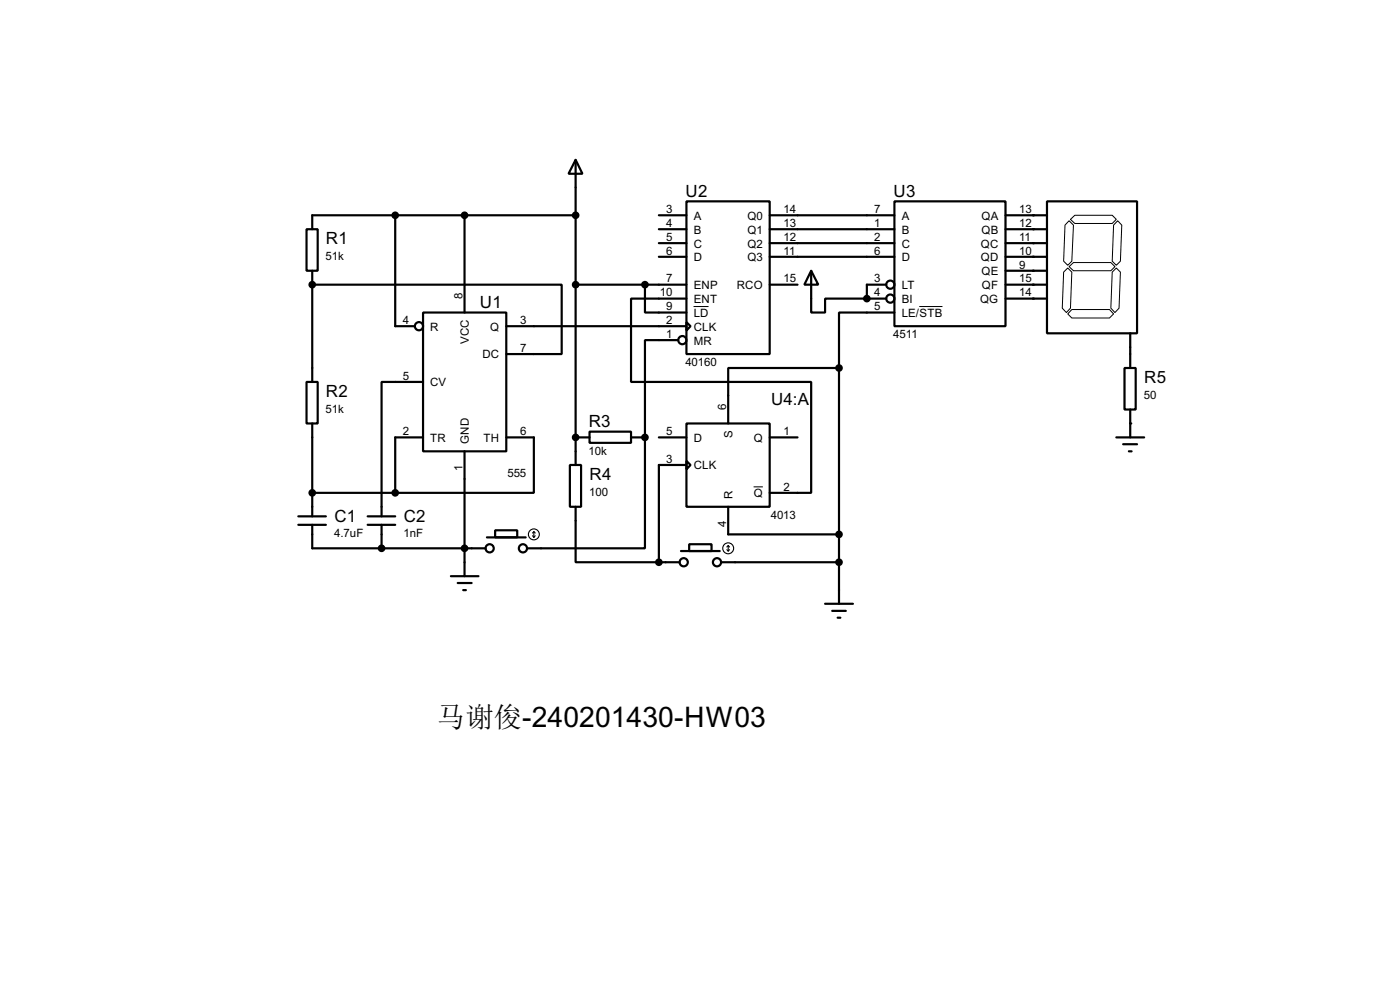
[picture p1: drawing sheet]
<svg xmlns="http://www.w3.org/2000/svg" width="256mm" height="180mm" viewBox="0 0 256 180" stroke-linecap="round" stroke-linejoin="round" font-family="sans-serif">
<g fill="none" stroke="#000" stroke-width=".4">
<path d="M72.4 39.4v20.3h3.6M85.1 39.4v17.8M105.5 29.3l1.2 2.5h-2.5zM105.5 39.4h-48.3v2.6M105.5 29.3v55.8M120.7 39.4h5.1M125.8 36.9h15.2v27.9h-15.2zM141 39.4h22.9M163.9 36.9h20.3v22.8h-20.3zM184.2 39.4h7.6M191.8 36.9h16.5v24.1h-16.5zM56.2 42h2v7.6h-2z"/>
<path d="M57.2 52.1h45.7v12.7h-10.1M57.2 49.6v20.3M77.5 57.2h15.3v25.4h-15.3zM92.8 59.7h33M105.5 52.1h20.3M118.2 52.1v5.1h7.6M120.7 42h5.1M120.7 44.5h5.1M120.7 47h5.1M125.8 59l.7 .7-.7 .8zM125.8 54.7h-10.2v15.2h33v20.3h-7.6M141 42h22.9"/>
<path d="M141 44.5h22.9M141 47h22.9M141 52.1h5.1M148.6 49.6l1.3 2.5h-2.5zM148.6 49.6v7.6h2.6v-2.5h7.6M158.8 54.7h3.6M162.4 52.1h-3.6v2.6M163.9 57.2h-10.2v10.2M184.2 42h7.6M184.2 44.5h7.6M184.2 47h7.6M184.2 52.1h7.6"/>
<path d="M184.2 54.7h7.6M184.2 49.6h7.6M56.2 69.9h2v7.6h-2zM57.2 77.5v17M77.5 69.9h-7.6v24.6M108 79h7.6v2.1h-7.6zM124.3 62.3h-6.1v17.8M125.8 77.5h15.2v15.3h-15.2zM153.7 67.4h-20.3v10.1M153.7 67.4v43.1M206 67.4h2.1v7.6h-2.1zM207.1 61v6.4"/>
<path d="M207.1 75v5.1M54.7 94.5h5M54.7 96.1h5M57.2 96.1v4.3h31.8M57.2 90.2h15.2M67.4 94.5h5M67.4 96.1h5M69.9 96.1v4.3M77.5 80.1h-5.1v10.1M85.1 82.6v22.9M89.2 98.4h7.1M90.7 97.1h4.1v1.3h-4.1z"/>
<path d="M92.8 80.1h5v10.1h-25.4M104.4 85.1h2.1v7.7h-2.1zM105.5 92.8v10.1h15.2M105.5 80.1h2.5M115.6 80.1h2.6M118.2 80.1v20.3h-21.6M120.7 80.1h5.1M125.8 84.4l.7 .7-.7 .8zM125.8 85.1h-5.1v17.8M126.3 99.6h4.1v1.3h-4.1zM133.4 92.8v5h20.3M141 80.1h5.1"/>
<path d="M204.5 80.1h5.1M205.8 81.3h2.5M206.8 82.6h.5M82.6 105.5h5.1M83.9 106.7h2.5M84.9 108h.5M120.7 102.9h3.8M124.8 100.9h7.1M132.1 102.9h21.6M151.2 110.5h5.1M152.5 111.8h2.5M153.5 113.1h.5"/>
<circle cx="76.7" cy="59.7" r=".75"/>
<circle cx="163.1" cy="52.1" r=".75"/>
<circle cx="163.1" cy="54.7" r=".75"/>
<circle cx="125" cy="62.3" r=".75"/>
<circle cx="89.7" cy="100.4" r=".75"/>
<circle cx="95.8" cy="100.4" r=".75"/>
<circle cx="125.2" cy="102.9" r=".75"/>
<circle cx="131.3" cy="102.9" r=".75"/>
</g>
<g fill="#000">
<circle cx="189.3" cy="39.4" r=".2"/>
<circle cx="57.2" cy="52.1" r=".2"/>
<circle cx="158.8" cy="54.7" r=".2"/>
<circle cx="189.3" cy="42" r=".2"/>
<circle cx="189.3" cy="54.7" r=".2"/>
<circle cx="189.3" cy="52.1" r=".2"/>
<circle cx="189.3" cy="44.5" r=".2"/>
<circle cx="189.3" cy="47" r=".2"/>
<circle cx="189.3" cy="49.6" r=".2"/>
<circle cx="207.1" cy="77.5" r=".2"/>
<circle cx="57.2" cy="90.2" r=".2"/>
<circle cx="105.5" cy="80.1" r=".2"/>
<circle cx="118.2" cy="80.1" r=".2"/>
<circle cx="69.9" cy="100.4" r=".2"/>
</g>
<g fill="#000" stroke="#000" stroke-width=".4">
<circle cx="72.4" cy="39.4" r=".5"/>
<circle cx="85.1" cy="39.4" r=".5"/>
<circle cx="105.4" cy="39.4" r=".5"/>
<circle cx="57.2" cy="52.1" r=".5"/>
<circle cx="105.4" cy="52.1" r=".5"/>
<circle cx="118.1" cy="52.1" r=".5"/>
<circle cx="158.8" cy="54.7" r=".5"/>
<circle cx="153.7" cy="67.4" r=".5"/>
<circle cx="57.2" cy="90.2" r=".5"/>
<circle cx="72.4" cy="90.2" r=".5"/>
<circle cx="105.4" cy="80.1" r=".5"/>
<circle cx="118.1" cy="80.1" r=".5"/>
<circle cx="153.7" cy="97.8" r=".5"/>
<circle cx="69.9" cy="100.4" r=".5"/>
<circle cx="85.1" cy="100.4" r=".5"/>
<circle cx="120.7" cy="102.9" r=".5"/>
<circle cx="153.7" cy="102.9" r=".5"/>
</g>
<path d="M127.1 56.1h2.7M168.4 56.1h4.3M194.9 49.8l.7-.7 .8 .7-.3 6.6-.7 .8-.8-.8zM195.9 48.8l.8-.7h6.8l.8 .7-.8 .8h-6.8zM195.9 40.4l.8 .8-.3 6.6-.8 .8-.7-.8 .2-6.6zM196.1 40.2l.8-.8h6.9l.7 .8-.7 .7h-6.9zM196.4 56.7h6.9l.7 .8-.7 .7h-6.9l-.8-.7zM203.8 49.8l.7-.7 .8 .7-.3 6.6-.7 .8-.8-.8zM204.8 40.4l.7 .8-.2 6.6-.8 .8-.7-.8 .2-6.6zM138.1 89.1h1.7" fill="none" stroke="#000" stroke-width=".18"/>
<g fill="none" stroke="#000" stroke-width=".2">
<path d="M97.6 98.1l.2 .3M97.8 97.3v1.1M97.8 97.3l-.2 .3M97.8 97.3l.3 .3M98.1 98.1l-.3 .3M133.4 99.9v1M133.4 99.9l-.2 .2M133.4 99.9l.3 .2M133.2 100.6l.2 .3M133.7 100.6l-.3 .3"/>
<circle cx="97.8" cy="97.8" r="1"/>
<circle cx="133.4" cy="100.4" r="1"/>
</g>
<text font-size="5.2" x="80.1" y="133.1">马谢俊-240201430-HW03</text>
<g font-size="3.5">
<text x="125.6" y="36">U2</text>
<text x="163.7" y="36">U3</text>
<text x="59.7" y="44.6">R1</text>
<text x="87.9" y="56.4">U1</text>
<text x="209.6" y="70.1">R5</text>
<text x="59.7" y="72.6">R2</text>
<text x="141.3" y="74.1">U4:A</text>
<text x="107.9" y="78.2">R3</text>
<text x="108" y="87.8">R4</text>
<text x="61.3" y="95.5">C1</text>
<text x="74" y="95.5">C2</text>
</g>
<g font-size="2.4">
<text x="122.1" y="39">3</text>
<text x="122.1" y="41.6">4</text>
<text x="127.1" y="40.2">A</text>
<text x="136.9" y="40.2">Q0</text>
<text x="143.6" y="39">14</text>
<text x="143.6" y="41.6">13</text>
<text x="160.2" y="39">7</text>
<text x="160.2" y="41.6">1</text>
<text x="165.2" y="40.2">A</text>
<text x="179.8" y="40.2">QA</text>
<text x="186.7" y="39">13</text>
<text x="186.7" y="41.6">12</text>
<text x="59.7" y="47.6">51k</text>
<text x="122.1" y="44.1">5</text>
<text x="122.1" y="46.6">6</text>
<text x="127.1" y="42.7">B</text>
<text x="127.1" y="45.3">C</text>
<text x="127.1" y="47.8">D</text>
<text x="136.9" y="42.7">Q1</text>
<text x="136.9" y="45.3">Q2</text>
<text x="136.9" y="47.8">Q3</text>
<text x="143.6" y="44.1">12</text>
<text x="143.6" y="46.6">11</text>
<text x="160.2" y="44.1">2</text>
<text x="160.2" y="46.6">6</text>
<text x="165.2" y="42.7">B</text>
<text x="165.2" y="45.3">C</text>
<text x="165.2" y="47.8">D</text>
<text x="179.7" y="45.3">QC</text>
<text x="179.7" y="47.8">QD</text>
<text x="179.8" y="42.7">QB</text>
<text x="186.7" y="44.1">11</text>
<text x="186.7" y="46.6">10</text>
<text x="122.1" y="51.7">7</text>
<text x="127.1" y="52.9">ENP</text>
<text x="135" y="52.9">RCO</text>
<text x="143.6" y="51.7">15</text>
<text x="160.2" y="51.7">3</text>
<text x="165.2" y="52.9">LT</text>
<text x="179.8" y="50.4">QE</text>
<text x="179.9" y="52.9">QF</text>
<text x="186.7" y="49.2">9</text>
<text x="186.7" y="51.7">15</text>
<text x="73.8" y="59.3">4</text>
<text x="84.7" y="54.7" transform="rotate(-90 84.7 54.7)">8</text>
<text x="95.3" y="59.3">3</text>
<text x="120.9" y="54.3">10</text>
<text x="122.1" y="56.8">9</text>
<text x="122.1" y="59.3">2</text>
<text x="127.1" y="55.4">ENT</text>
<text x="127.1" y="58">LD</text>
<text x="160.2" y="54.3">4</text>
<text x="160.2" y="56.8">5</text>
<text x="165.2" y="55.4">BI</text>
<text x="165.2" y="58">LE/STB</text>
<text x="179.5" y="55.4">QG</text>
<text x="186.7" y="54.3">14</text>
<text x="78.8" y="60.5">R</text>
<text x="85.9" y="63" transform="rotate(-90 85.9 63)">VCC</text>
<text x="88.4" y="65.6">DC</text>
<text x="89.8" y="60.5">Q</text>
<text x="95.3" y="64.4">7</text>
<text x="122.1" y="61.9">1</text>
<text x="127.1" y="60.5">CLK</text>
<text x="127.1" y="63.1">MR</text>
<text x="163.7" y="61.9">4511</text>
<text x="73.8" y="69.5">5</text>
<text x="78.8" y="70.7">CV</text>
<text x="125.6" y="67">40160</text>
<text x="59.7" y="75.5">51k</text>
<text x="133" y="75" transform="rotate(-90 133 75)">6</text>
<text x="209.5" y="73">50</text>
<text x="73.8" y="79.7">2</text>
<text x="78.8" y="80.8">TR</text>
<text x="85.9" y="81.3" transform="rotate(-90 85.9 81.3)">GND</text>
<text x="88.6" y="80.8">TH</text>
<text x="95.3" y="79.7">6</text>
<text x="107.8" y="83.3">10k</text>
<text x="122.1" y="79.7">5</text>
<text x="127.1" y="80.8">D</text>
<text x="134.2" y="80.2" transform="rotate(-90 134.2 80.2)">S</text>
<text x="138.1" y="80.8">Q</text>
<text x="143.6" y="79.7">1</text>
<text x="84.7" y="86.3" transform="rotate(-90 84.7 86.3)">1</text>
<text x="93" y="87.3">555</text>
<text x="122.1" y="84.7">3</text>
<text x="127.1" y="85.9">CLK</text>
<text x="143.6" y="89.8">2</text>
<text x="107.9" y="90.8">100</text>
<text x="134.2" y="91.4" transform="rotate(-90 134.2 91.4)">R</text>
<text x="138.1" y="91">Q</text>
<text x="141.2" y="95">4013</text>
<text x="61.2" y="98.4">4.7uF</text>
<text x="73.9" y="98.4">1nF</text>
<text x="133" y="96.5" transform="rotate(-90 133 96.5)">4</text>
</g>
</svg>
